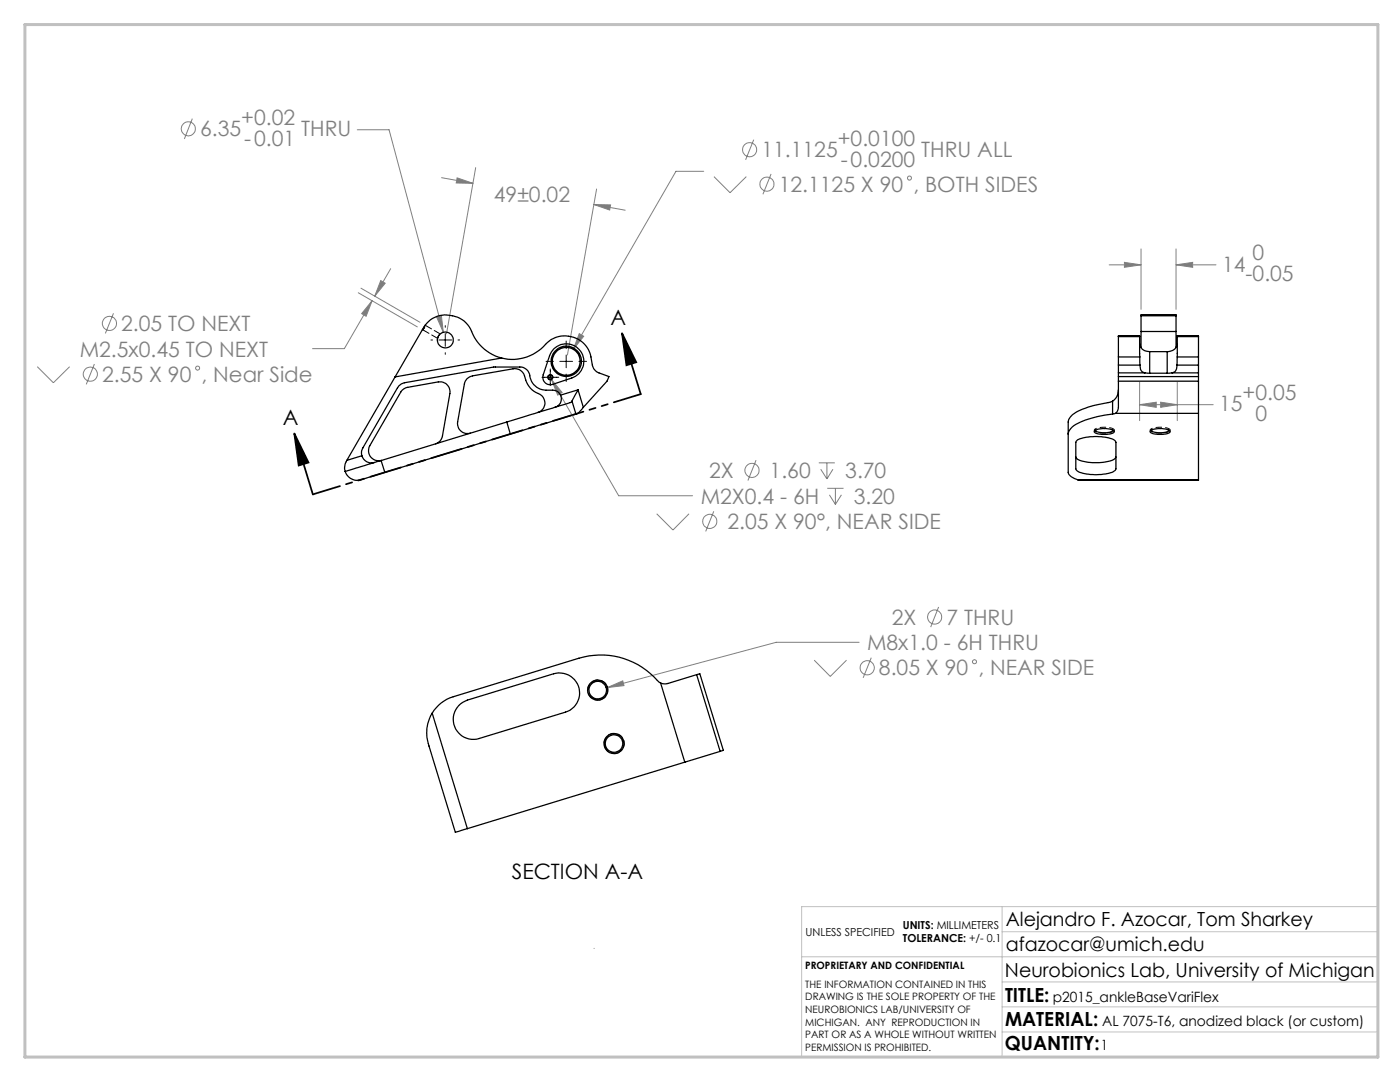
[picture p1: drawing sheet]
<svg xmlns="http://www.w3.org/2000/svg" width="279mm" height="216mm" viewBox="0 0 279 216" stroke-linecap="round" stroke-linejoin="round" font-family="sans-serif">
<g fill="none" stroke="#808080" stroke-width=".2">
<path d="M38.4 23.7l-1.6 4M71.3 25.9h6.3l10.9 40.4M88.1 35.5l6.3 1.1M91.2 35.5l3.2 1.1-3.3-.1zM94.9 33.4l-5.8 33.2M119.1 37.7l-5.9 33.1M140.4 34.2h-5.5l-20.5 35.5M142.5 35.2l3.2 3.3 3.2-3.3M150.4 27.9l-1.6 4M153.9 34.7l-1.6 4.1M71.5 58.4l11.8 6.8M72 57.5l11.8 6.8"/>
<path d="M76 56l.9 .5-2.1 2.6zM78 53.6l-3.2 5.5M118.5 40.8l3.3 .1-.1 1zM118.5 40.8l6.3 1.1M221.4 52.8h6.3M224.4 52.4l3.3 .4-3.3 .5zM227.7 49.7v12M234.7 52.8l3.3-.4v.9zM234.7 49.7v12M234.7 52.8h8M7.4 73.2l3.3 3.2 3.2-3.2M18.8 72.6l-1.6 4.1"/>
<path d="M22.6 62.5l-1.6 4M74.3 60l-1.2 3.1-.9-.5zM74.3 60l-5.6 9.6h-6.3M87.1 63.3l1-.3 .4 3.3zM110.1 75.7l2.1 2.6-.9 .5zM110.1 75.7l13.4 23.2h14.7M115.6 66.6l.9 .5-2.1 2.6zM227.4 76.1v7.8M235 76.1v7.8M150.9 91.8l-1.6 4.1M163.4 92.4h3.2M163.8 93.6l1.2 2"/>
<path d="M165 92.4v3.2M165.1 97.4h3.2M165.5 98.7l1.2 1.9M166.2 93.6l-1.2 2M166.7 97.4v3.2M167.9 98.7l-1.2 1.9M227.4 80.8l3.4-.5v1zM227.4 80.8h14.7M231.6 80.3l3.4 .5-3.4 .5zM131.1 102.5l3.2 3.3 3.2-3.3M142.5 102l-1.7 4M121.2 137.2l3.1-1.3 .2 .9z"/>
<path d="M162.5 131.7l3.2 3.3 3.2-3.3M171.4 128.2h-16.5l-33.7 9M173.9 131.2l-1.6 4.1M187.3 121.1l-1.6 4"/>
<circle cx="37.6" cy="25.7" r="1.4"/>
<circle cx="149.6" cy="29.9" r="1.42"/>
<circle cx="153.1" cy="36.7" r="1.41"/>
<circle cx="181.5" cy="35.5" r=".39"/>
<circle cx="18" cy="74.7" r="1.41"/>
<circle cx="21.8" cy="64.5" r="1.41"/>
<circle cx="39.4" cy="73.5" r=".39"/>
<circle cx="150.1" cy="93.9" r="1.41"/>
<circle cx="141.7" cy="104" r="1.4"/>
<circle cx="173.1" cy="133.3" r="1.41"/>
<circle cx="186.5" cy="123.1" r="1.4"/>
<circle cx="194.5" cy="132" r=".39"/>
</g>
<path d="M124.1 66.5l2.9 5.8-2 .6zM124.1 66.5l3.8 12.2M58.7 86.5l2.9 5.8-2 .6zM58.7 86.5l3.7 12.2" fill="none" stroke="#000" stroke-width=".35"/>
<path d="M222.4 85.8a3.3 3.3 0 0 1-3.1 .5l-.7-.2a.35 .35 0 0 1-.2-.4 .35 .35 0 0 1 .5-.2 4.3 4.3 0 0 1 3.5 .3M233.5 85.8a3.3 3.3 0 0 1-3 .5l-.7-.2a.35 .35 0 0 1-.2-.4 .35 .35 0 0 1 .4-.2 4.3 4.3 0 0 1 3.5 .3M119.9 139.6a2 2 0 0 1-2.6-2.3 2 2 0 0 1 3.3-1.2 2 2 0 0 1-.5 3.4l-.2 .1M123.1 150.3a2 2 0 0 1-2.5-2.3 2 2 0 0 1 3.2-1.2 2 2 0 0 1-.5 3.4l-.2 .1" fill="none" stroke="#000" stroke-width=".2" stroke-dasharray="1.3 .6" stroke-dashoffset=".1" stroke-linecap="butt"/>
<g fill="none" stroke="#000" stroke-width=".2">
<path d="M86 67.8h.3M87.6 67.8h2.5M88.9 65v.3M88.9 66.6v2.5M88.9 70.4v.3M91.4 67.8h.3M108.2 75.3h3.3M109 72.1h1.5M109.8 73.6v3.3M111.7 72.1h2.6M113 68.1v1.5M113 70.8v2.6"/>
<path d="M113 74.6v1.5M115.5 72.1h1.6"/>
</g>
<path d="M127.9 78.6l-65.4 20" fill="none" stroke="#000" stroke-width=".35" stroke-dasharray="6.3 1.3 1.3 1.3 1.3 1.3" stroke-dashoffset=".7"/>
<path d="M118.6 189.2v.1M160 190.9h115M200 185.9h75M200 180.9v30M200 195.9h75M275 180.9h-115v30M200 205.9h75M200 200.9h75" fill="none" stroke="#c0c0c0" stroke-width=".2"/>
<path d="M5 4.9h270v206h-270z" fill="none" stroke="#c0c0c0" stroke-width=".6"/>
<path d="M124.1 66.5l2.9 5.8-2 .6zM58.7 86.5l2.9 5.8-2 .6z" fill="#000"/>
<path d="M87.1 63.3l1.4 3-.4-3.3zM76 56l.9 .5-2.1 2.6zM74.3 60l-1.2 3.1-.9-.5zM91.2 35.5l3.2 1.1-3.3-.1zM118.5 40.8l3.3 .1-.1 1zM110.1 75.7l1.2 3.1 .9-.5zM115.6 66.6l-1.2 3.1 2.1-2.6zM224.4 52.4l3.3 .4-3.3 .5zM234.7 52.8l3.3-.4v.9zM227.4 80.8l3.4-.5v1zM231.6 80.3l3.4 .5-3.4 .5zM121.2 137.2l3.3-.4-.2-.9z" fill="#808080"/>
<g fill="none" stroke="#000" stroke-width=".25">
<path d="M100.1 71.4a8.9 8.9 0 0 0 9.1-3 5.3 5.3 0 0 1 8.7 2.8l.3 1.6a2.09 2.09 0 0 0 1.3 1.6l2 .7-.4 1-4.7 5.2M100.1 71.4a8.9 8.9 0 0 1-6.2-5.7 5.5 5.5 0 0 0-9.3-.4l-15.4 26.6M100.1 71.4l-21.3 3.8M110.5 69.6a3.5 3.5 0 0 1 5.5 .6 3.5 3.5 0 0 1-1.9 5.2l-3.8 1.3a1.49 1.49 0 0 1-1.5-.4 1.49 1.49 0 0 1-.4-1.5l1.3-3.8zM111.9 78.8a1.71 1.71 0 0 1-1.1 2.4M111.9 78.8a1.64 1.64 0 0 0-1.6-.9h-1.3a3.4 3.4 0 0 1-3.3-3.2 2.01 2.01 0 0 0-1.9-1.5h-5.3l-17.8 3.2a2.24 2.24 0 0 0-1.4 1l-6.9 12a1.9 1.9 0 0 0-.2 1.5M115.4 77.8l-1.2 2.2M115.4 77.8l-3.5 1M115.4 77.8l1 3.5M223.2 74.4v6.9l-.2 .8-.3 .4M223.2 72.8v1.6M223.2 67.2v4"/>
<path d="M223.2 77.8a2.59 2.59 0 0 1-1.2 2.2M223.2 67.2v-.2h4.2v.2M223.2 71.2v1.6M223.2 75.1h16M223.2 76.1h16M223.2 74.4h5.3M223.2 72.8h4.3M223.2 71.2h4.3M223.2 67.2h4.2M223.2 67.1h4.2M227.4 67.2l.1 4M227.5 71.2v1.6"/>
<path d="M227.5 72.8a1.27 1.27 0 0 0 1 1.6M227.5 68.7a1.78 1.78 0 0 0 1.9 1.5M227.7 66.1v3.2M227.7 63v3.1M227.7 62.9v-.1h7v.1M227.7 66.1h7M227.7 63h7M227.7 62.9h7M227.7 62.9v.1M228.5 74.4l.9 .1M229.4 74.5h3.5M229.4 70.2h3.5"/>
<path d="M229.4 70.2v4.3M232.9 70.2v4.3M233.9 74.4l-1 .1M233.9 74.4h5.3M234.7 66.1v3.2M234.7 63v3.1M234.7 62.9v.1M234.9 72.8v.3a1.13 1.13 0 0 1-1 1.3M234.9 72.8h4.3M234.9 68.7a1.84 1.84 0 0 1-2 1.5M234.9 71.2v1.6M234.9 67.2v4"/>
<path d="M234.9 67.1h4.3M234.9 67.1v.1M234.9 71.2h4.3M234.9 67.2h4.3M239.2 72.8v1.6M239.2 67.2v4M239.2 67.1v.1M239.2 71.2v1.6M239.2 74.4v21.3M68.9 94.1a2.72 2.72 0 0 0 4 1.4l3.9-1.2M69.2 91.9a2.66 2.66 0 0 0-.3 2.2M72.2 90.9a2 2 0 0 0 2.5 1.4"/>
<path d="M72.2 90.9l-3 1M76.1 91.9l-7.2 2.2M76.1 91.9l.7 2.4M86.9 88.5a1.88 1.88 0 0 0 1.4-1.5l1.5-8.5a2.02 2.02 0 0 0-2.3-2.3l-6.1 1.1a2.03 2.03 0 0 0-1.4 .9l-6.2 10.7a2.01 2.01 0 0 0 .2 2.3 2.01 2.01 0 0 0 2.1 .7M101.1 84.2l.7 2.4M101.1 84.2l-25 7.7M101.8 86.6l-25 7.7M107.3 82.3a2.03 2.03 0 0 0 1.5-2.1 2.03 2.03 0 0 0-1.8-1.8 4.9 4.9 0 0 1-2.4-3.7 2.01 2.01 0 0 0-2.2-1.1l-8.1 1.4a1.95 1.95 0 0 0-1.6 1.6l-1.4 7.6a2 2 0 0 0 2.6 2.2M114.2 80l-.1 .1a10.1 10.1 0 0 1-3.3 1.1l-9.7 3M114.2 80l.7 2.6M114.9 82.6l-13.1 4M116.4 81.3l-1 1.2-.5 .1"/>
<path d="M214.7 91.2a2.25 2.25 0 0 0 2.1 1 8.8 8.8 0 0 0 5.7-.7l.2-.3M214.9 87.9a9.4 9.4 0 0 1 6.7-.4l.7 .3 .4 .5v5.3a2 2 0 0 1-1.8 .9 9.3 9.3 0 0 1-6-.6l-.2-.3v-5.3zM215.1 95.7l.8 .1h23.3v-.1M215.1 95.7h24.1M218.5 85.9a4.5 4.5 0 0 1 3.9 .1v.1a1.9 1.9 0 0 1-1.9 .6h-.3a1.79 1.79 0 0 1-1.8-.6zM218.6 85.8a2.26 2.26 0 0 0 2.3 .5 .99 .99 0 0 0 1.2-.5M222 82.6a17.7 17.7 0 0 0-7.9 2.5l-.7 .8-.2 .7M222 80l-.8 .3a16.7 16.7 0 0 0-7.1 2.4l-.7 .8-.2 .7v10.1a2.31 2.31 0 0 0 1.9 1.4M222 80v2.6M222.7 82.5l-.7 .1M222.7 82.5h16.5M229.6 85.9a4.5 4.5 0 0 1 3.9 .1 .72 .72 0 0 1-.9 .6l-1.2 .1a1.79 1.79 0 0 1-1.9-.6z"/>
<path d="M229.8 85.8a1.59 1.59 0 0 0 1.7 .6l.6-.1a.99 .99 0 0 0 1.2-.5M131.8 136.3l-.1-.1a15.5 15.5 0 0 0-16.2-4.9l-25 7.7a7.3 7.3 0 0 0-4.2 3.3M131.8 136.3l4.9 15.8M139 134.6l-5.7 1.8-.8 .1-.7-.2M139 134.6l4.7 15.3M139 134.6l.7-.2 4.7 15.3-.7 .2M86.3 142.3a7.5 7.5 0 0 0-.7 6.6l5.3 17.2 2.4-.8M86.3 142.3l7 23M91.6 140.8l.8-.7 .9-.4 17.2-5.3a4 4 0 0 1 5 2.7 4 4 0 0 1-2.6 5l-17.3 5.3a4 4 0 0 1-4.5-1.8 4 4 0 0 1 .5-4.8zM143.7 149.9l-50.4 15.4"/>
<circle cx="88.9" cy="67.8" r="1.59"/>
<circle cx="109.8" cy="75.3" r=".52"/>
<circle cx="109.8" cy="75.3" r=".4"/>
<circle cx="113" cy="72.1" r="3"/>
<circle cx="113" cy="72.1" r="2.77"/>
<circle cx="119.3" cy="137.7" r="1.75"/>
<circle cx="119.3" cy="137.7" r="2.01"/>
<circle cx="122.5" cy="148.4" r="1.75"/>
<circle cx="122.5" cy="148.4" r="2"/>
</g>
<path d="M84.4 65.8l.5-.9-.5 .9M84.6 65.3l.3-.5-.3 .5M84.6 65.3l-.3 .6 .3-.6" fill="none" stroke="#000" stroke-width=".2" stroke-dasharray="1.3 .6" stroke-dashoffset=".6"/>
<path d="M87.3 67.5l.6-.9-.6 .9" fill="none" stroke="#000" stroke-width=".2" stroke-dasharray="1.3 .6" stroke-dashoffset=".5"/>
<path d="M84.2 65.9l.2-.1M84.9 64.9v-.1" fill="none" stroke="#000" stroke-width=".2" stroke-dasharray="1.3 .6"/>
<path d="M84.4 65.8l2.9 1.7M87.9 66.6l-3-1.7" fill="none" stroke="#000" stroke-width=".2" stroke-dasharray="1.3 .6" stroke-dashoffset="-.1"/>
<g font-size="4.2" fill="#808080">
<text x="39.9" y="27.2">6.35</text>
<text x="48.1" y="25">+0.02</text>
<text x="48.7" y="29.1">-0.01</text>
<text x="60.1" y="27.2">THRU</text>
<text x="167.2" y="29.1">+0.0100</text>
<text x="151.9" y="31.4">11.1125</text>
<text x="167.8" y="33.2">-0.0200</text>
<text x="183.8" y="31.4">THRU ALL</text>
<text x="98.6" y="40.2">49±0.02</text>
<text x="155.4" y="38.3">12.1125 X 90 , BOTH SIDES</text>
<text x="250" y="51.9">0</text>
<text x="243.9" y="54.2">14</text>
<text x="248.6" y="56">-0.05</text>
<text x="15.9" y="71.2">M2.5x0.45 TO NEXT</text>
<text x="24.2" y="66.1">2.05 TO NEXT</text>
<text x="20.4" y="76.2">2.55 X 90 , Near Side</text>
<text x="243.3" y="82.1">15</text>
<text x="248" y="79.8">+0.05</text>
<text x="250.6" y="83.9">0</text>
<text x="141.5" y="95.4">2X</text>
<text x="153.6" y="95.4">1.60</text>
<text x="168.7" y="95.4">3.70</text>
<text x="139.8" y="100.5">M2X0.4 - 6H</text>
<text x="170.4" y="100.5">3.20</text>
<text x="145.2" y="105.6">2.05 X 90°, NEAR SIDE</text>
<text x="178" y="124.7">2X</text>
<text x="188.9" y="124.7">7 THRU</text>
<text x="173" y="129.7">M8x1.0 - 6H THRU</text>
<text x="175.4" y="134.8">8.05 X 90 , NEAR SIDE</text>
</g>
<g font-size="4.2">
<text x="121.9" y="64.8">A</text>
<text x="56.4" y="84.8">A</text>
<text x="102.1" y="175.3">SECTION A-A</text>
</g>
<g font-size="3.9">
<text x="200.7" y="184.8">Alejandro F. Azocar, Tom Sharkey</text>
<text x="200.7" y="189.8">afazocar@umich.edu</text>
<text x="200.6" y="194.9">Neurobionics Lab, University of Michigan</text>
<text x="200.6" y="199.8">TITLE:</text>
<text x="200.6" y="209.5">QUANTITY:</text>
<text x="200.6" y="204.6">MATERIAL:</text>
</g>
<g font-size="2.8">
<text x="210.1" y="199.8">p2015_ankleBaseVariFlex</text>
<text x="219.7" y="209.5">1</text>
<text x="220" y="204.6">AL 7075-T6, anodized black (or custom)</text>
</g>
<g font-size="2.2">
<text x="180.2" y="185.3">UNITS: MILLIMETERS</text>
<text x="160.8" y="186.8">UNLESS SPECIFIED</text>
<text x="180.2" y="188">TOLERANCE: +/- 0.1</text>
</g>
<g font-size="2">
<text x="160.7" y="193.4">PROPRIETARY AND CONFIDENTIAL</text>
<text x="160.7" y="197.1">THE INFORMATION CONTAINED IN THIS</text>
<text x="160.7" y="199.6">DRAWING IS THE SOLE PROPERTY OF THE</text>
<text x="160.7" y="202.1">NEUROBIONICS LAB/UNIVERSITY OF</text>
<text x="160.7" y="204.6">MICHIGAN. ANY REPRODUCTION IN</text>
<text x="160.7" y="207.2">PART OR AS A WHOLE WITHOUT WRITTEN</text>
<text x="160.7" y="209.7">PERMISSION IS PROHIBITED.</text>
</g>
</svg>
